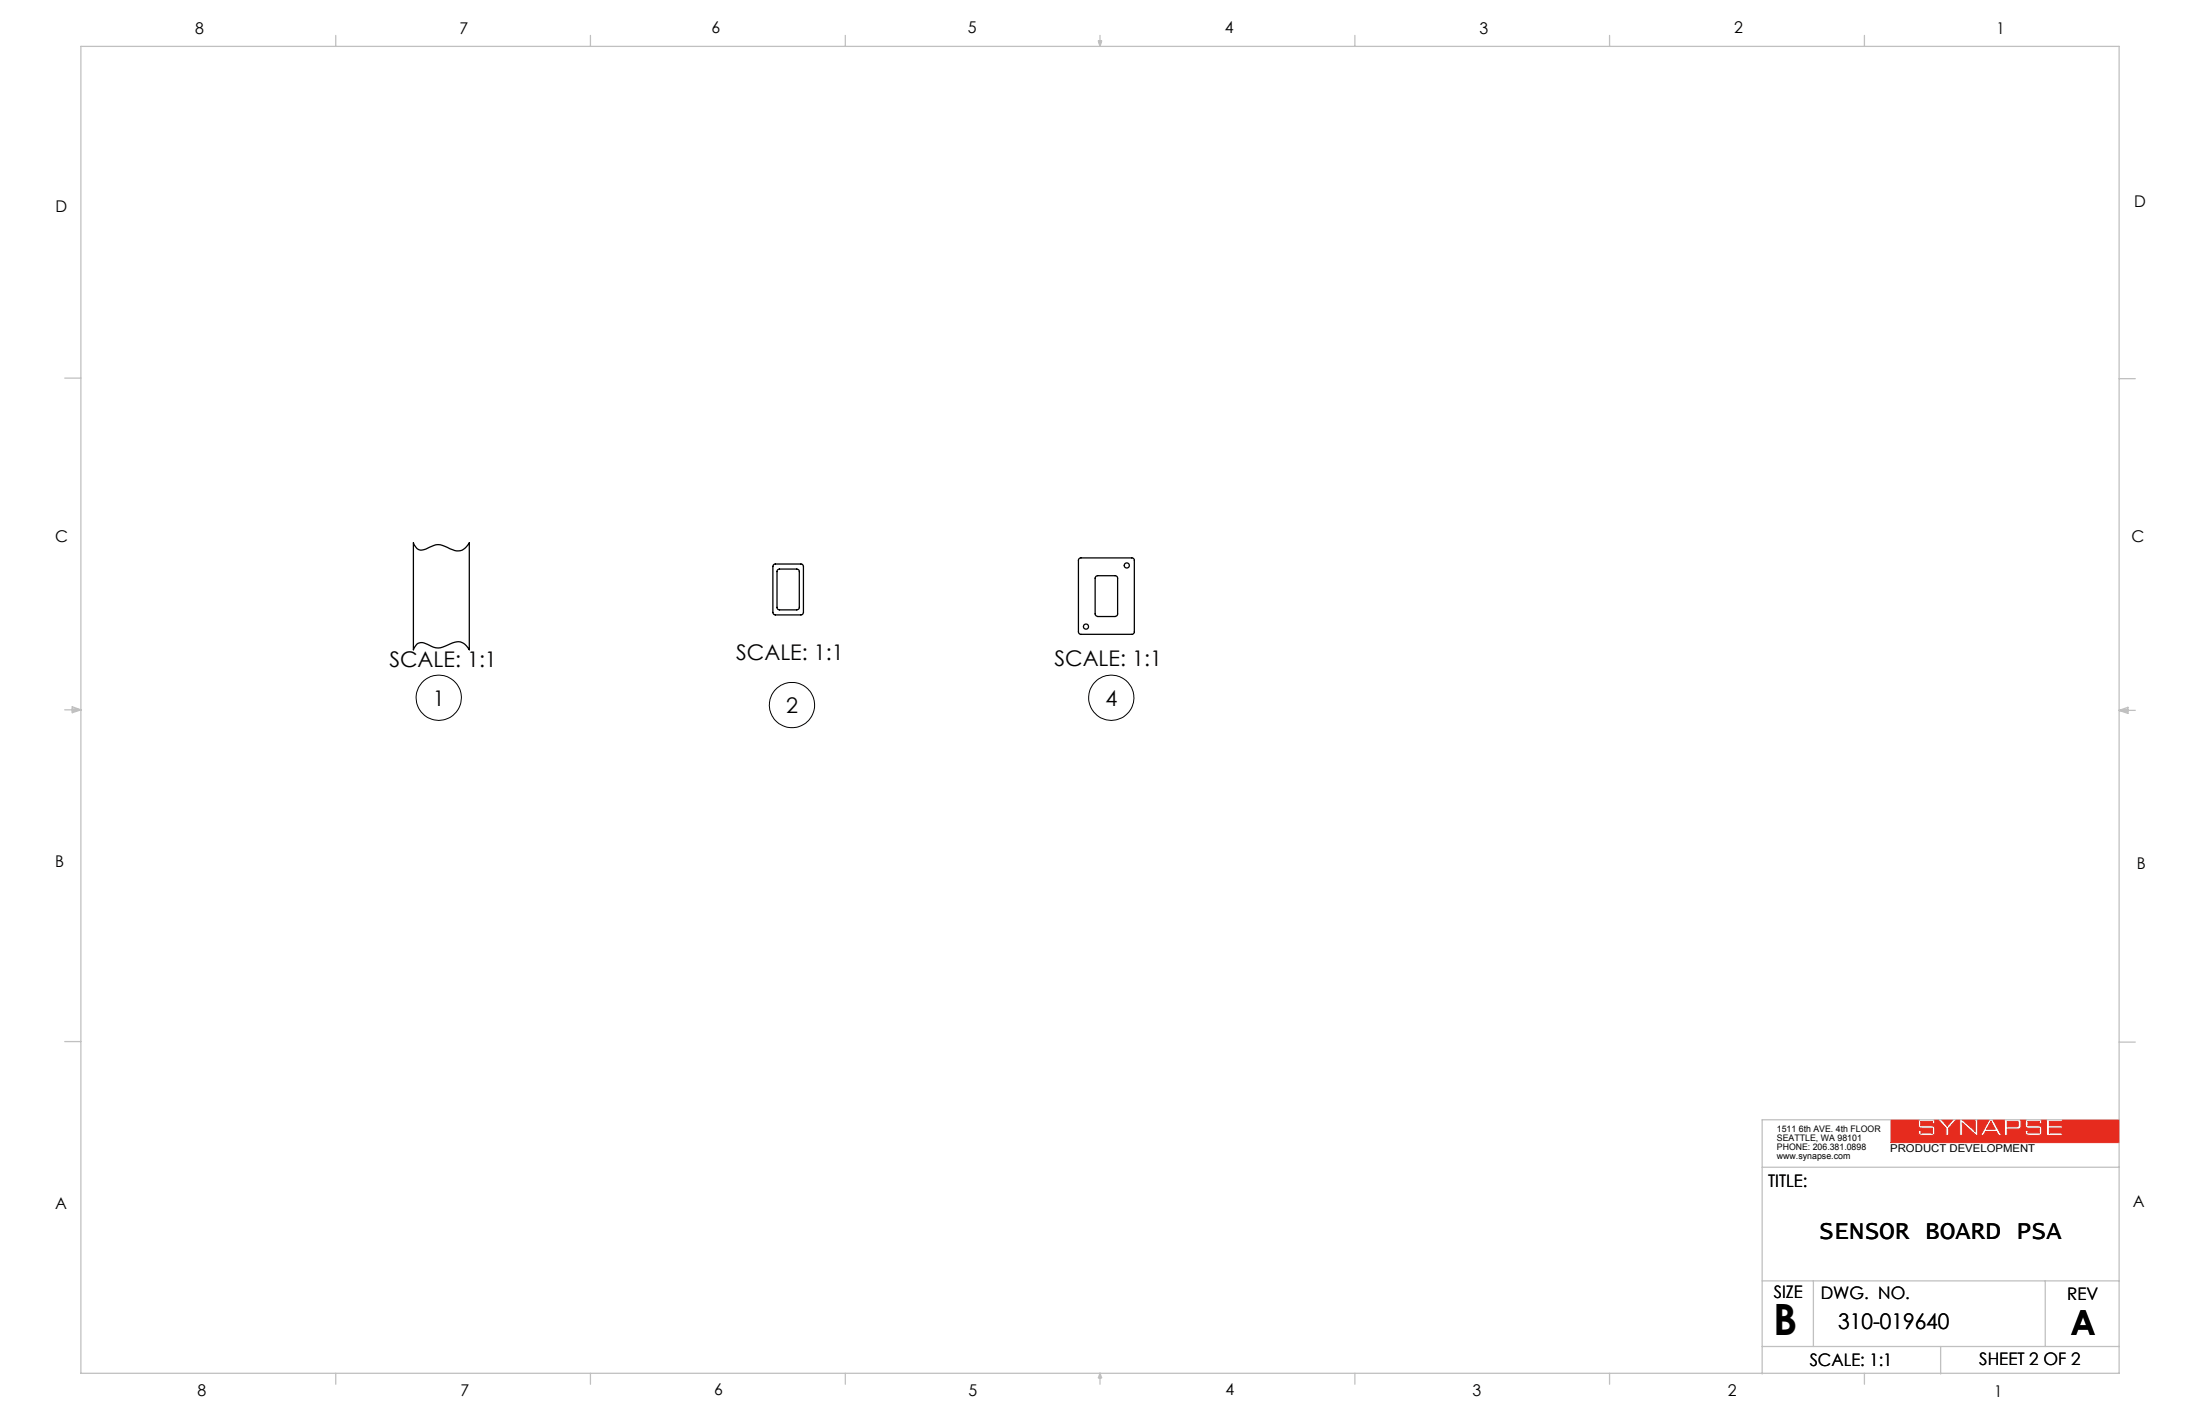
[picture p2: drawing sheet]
<svg xmlns="http://www.w3.org/2000/svg" width="432mm" height="279mm" viewBox="0 0 432 279" stroke-linecap="round" stroke-linejoin="round" font-family="sans-serif">
<path d="M381.1 219.7h2.2l-1.1 1.3zM385.1 219.7h2.6v2.3zM390.8 220l.8 1.5h-1.7zM381.9 222.8v-1.4l-1.5-1.7h-.8l.2 .8h-.5v-.5h-2.3v.9h2.5a1.47 1.47 0 0 1 0 1.8 4.5 4.5 0 0 1-2.8-.1l-.2-.8h.5v.5h2.3v-.9l-2.5-.1a1.42 1.42 0 0 1-.1-1.6h-5.5v4.5h44.7v-4.5h-11.1v.3h-2.6v.9h2.6v.4h-2.6v1h2.6v.5h-3.1M381.9 222.8h.1M381.9 222.8h.6v-1.4l1.5-1.7h.6v3.1M384.6 222.8h.6l-.1-2.5 2.8 2.5h.3v-3.1h2.2l-1.7 3.1h.6l.4-.8h2.1l.5 .8h.6l-1.7-3.1h2.2v3.1h.6v-1.3h2l.5-.1a1.8 1.8 0 0 0 0-1.7h1.2l-.2 .9 .1 .5 .2 .2 2.5 .1v.9h-2.3v-.5h-.5l.2 .8a4.5 4.5 0 0 0 2.8 .1 1.47 1.47 0 0 0 0-1.8h-2.5v-.9h2.3v.5h.5l-.2-.8h1.1v3.1M384.6 222.8h.1M394 220h2l.1 .3v.6l-.3 .2h-1.8zM401.7 222.8h.1" fill="none" stroke="#e62b1e" stroke-width=".2"/>
<g fill="none" stroke="#c0c0c0" stroke-width=".25">
<path d="M15.9 9.1h400v260.4h-400zM65.9 6.9v2.2M115.9 6.9v2.2M165.9 6.9v2.2M215.6 8h.6l-.3 1.1zM215.7 8l.2 1.1M215.9 6.9v2.2M216 8l-.1 1.1M265.9 6.9v2.2M315.9 6.9v2.2M365.9 6.9v2.2M12.7 74.2h3.2"/>
<path d="M415.9 74.3h3.2M12.7 139.3h3.2M14.2 139.1l1.7 .2M14.2 138.7l1.7 .6-1.7 .5zM15.9 139.3l-1.7 .3M415.9 139.4h3.2M415.9 139.4l1.8-.6v1.2zM415.9 139.4l1.8 .3M417.7 139.2l-1.8 .2M12.7 204.4h3.2M415.9 204.5h3.2M415.9 219.7h-70v49.9"/>
<path d="M345.9 229h70M345.9 251.3h70M355.9 251.3v12.9M401.4 251.3v12.9M65.9 269.5v2.1M115.9 269.5v2.1M165.9 269.5v2.1M215.9 269.5v2.1M215.9 269.5l.3 .8h-.6zM265.9 269.5v2.1M315.9 269.5v2.1M345.9 264.2h70"/>
<path d="M365.9 269.5v2.1M380.9 264.2v5.4"/>
</g>
<path d="M371.2 219.7v4.5h44.7v-4.5h-11.1v.3h-2.6v.9h2.6v.4h-2.6v1h2.6v.5h-3.1v-3.1h-1.1l.2 .3v.5h-.5v-.5h-2.3v.9h2.2l.5 .2 .1 1.3-.5 .4h-2.3l-.3-.2-.2-.8h.5v.5h2.3v-.9l-2.6-.1-.2-.5v-.7l.2-.4h-1.2l.2 .3v1.1l-.3 .4h-2.4v1.3h-.6v-3.1h-2.2l1.7 3.1h-.6l-.5-.8h-2.1l-.4 .8h-.6l1.7-3.1h-2.2v3.1h-.3l-2.7-2.5v2.5h-.6v-3.1h-.6l-1.5 1.7v1.4h-.6v-1.4l-1.5-1.7h-.8l.2 .3v.5h-.5v-.5h-2.3v.9h2.2l.5 .2 .1 1.3-.1 .2-.4 .2h-2.3l-.4-.3-.1-.7h.5v.5h2.3v-.9l-2.6-.1-.2-.4v-.9l.2-.3zM381.1 219.7l1.1 1.3 1.1-1.3zM385.1 219.7l2.6 2.3v-2.3zM390.8 220l-.9 1.5h1.7zM394 220v1.1h2l.1-.1v-.8l-.1-.2z" fill-rule="evenodd" fill="#e62b1e"/>
<g fill="none" stroke="#000" stroke-width=".2">
<circle cx="86.1" cy="136.9" r="4.4"/>
<circle cx="155.4" cy="138.4" r="4.4"/>
<circle cx="218.1" cy="136.9" r="4.4"/>
</g>
<g fill="none" stroke="#000" stroke-width=".25">
<path d="M81.1 106.5a1.71 1.71 0 0 0 2.8 1.1 3.5 3.5 0 0 1 4.4 .1 2.52 2.52 0 0 0 3.8-1.2v21a2.53 2.53 0 0 0-3.8-1.1l-.5 .2a3.3 3.3 0 0 1-3.9-.2 1.73 1.73 0 0 0-2.8 1.1zM151.8 110.8l.2-.1h5.3l.3 .2 .1 9.3-.3 .4-5.3 .1-.4-.3v-9.3zM152.6 111.9l.3-.2h3.6l.3 .2 .1 7.4-.3 .3-3.7 .1-.3-.2zM211.9 109.5h10.2a.48 .48 0 0 1 .5 .5v14a.48 .48 0 0 1-.5 .5h-9.9a.48 .48 0 0 1-.5-.5v-14.1zM215.1 113.1l.3-.1h3.5a.48 .48 0 0 1 .5 .5l-.1 7.2-.4 .3h-3.5l-.5-.5v-7.2z"/>
<circle cx="221.2" cy="111" r=".5"/>
<circle cx="213.2" cy="122.9" r=".5"/>
</g>
<text font-size="8.5" x="348.1" y="261.9">B</text>
<text font-size="6.8" x="406.4" y="262">A</text>
<text font-size="4.9" x="357" y="243.1">SENSOR BOARD PSA</text>
<g font-size="4.2">
<text x="76.4" y="130.8">SCALE: 1:1</text>
<text x="144.5" y="129.4">SCALE: 1:1</text>
<text x="206.9" y="130.7">SCALE: 1:1</text>
<text x="85" y="138.4">1</text>
<text x="154.3" y="139.9">2</text>
<text x="217" y="138.4">4</text>
<text x="360.8" y="260.8">310-019640</text>
</g>
<g font-size="3.4">
<text x="347" y="232.9">TITLE:</text>
<text x="348.1" y="254.7">SIZE</text>
<text x="357.4" y="255">DWG. NO.</text>
<text x="405.7" y="255">REV</text>
<text x="355.2" y="268.1">SCALE: 1:1</text>
<text x="388.5" y="267.9">SHEET 2 OF 2</text>
</g>
<g font-size="3.2">
<text x="38.3" y="6.7">8</text>
<text x="90.2" y="6.7">7</text>
<text x="139.7" y="6.5">6</text>
<text x="190" y="6.5">5</text>
<text x="240.4" y="6.5">4</text>
<text x="290.4" y="6.7">3</text>
<text x="340.4" y="6.5">2</text>
<text x="391.9" y="6.7">1</text>
<text x="10.9" y="41.6">D</text>
<text x="418.9" y="40.7">D</text>
<text x="10.9" y="106.3">C</text>
<text x="418.4" y="106.4">C</text>
<text x="10.8" y="170.2">B</text>
<text x="419.4" y="170.6">B</text>
<text x="10.8" y="237.2">A</text>
<text x="418.6" y="236.8">A</text>
<text x="38.8" y="273.8">8</text>
<text x="90.4" y="273.8">7</text>
<text x="140.2" y="273.8">6</text>
<text x="190.1" y="273.9">5</text>
<text x="240.5" y="273.8">4</text>
<text x="289" y="273.9">3</text>
<text x="339.1" y="273.8">2</text>
<text x="391.4" y="274.1">1</text>
</g>
<text font-size="2.1" x="371" y="226.1">PRODUCT DEVELOPMENT</text>
<g font-size="1.8">
<text x="348.8" y="222.1">1511 6th AVE. 4th FLOOR</text>
<text x="348.8" y="223.8">SEATTLE, WA 98101</text>
<text x="348.8" y="225.6">PHONE: 206.381.0898</text>
<text x="348.8" y="227.3">www.synapse.com</text>
</g>
</svg>
